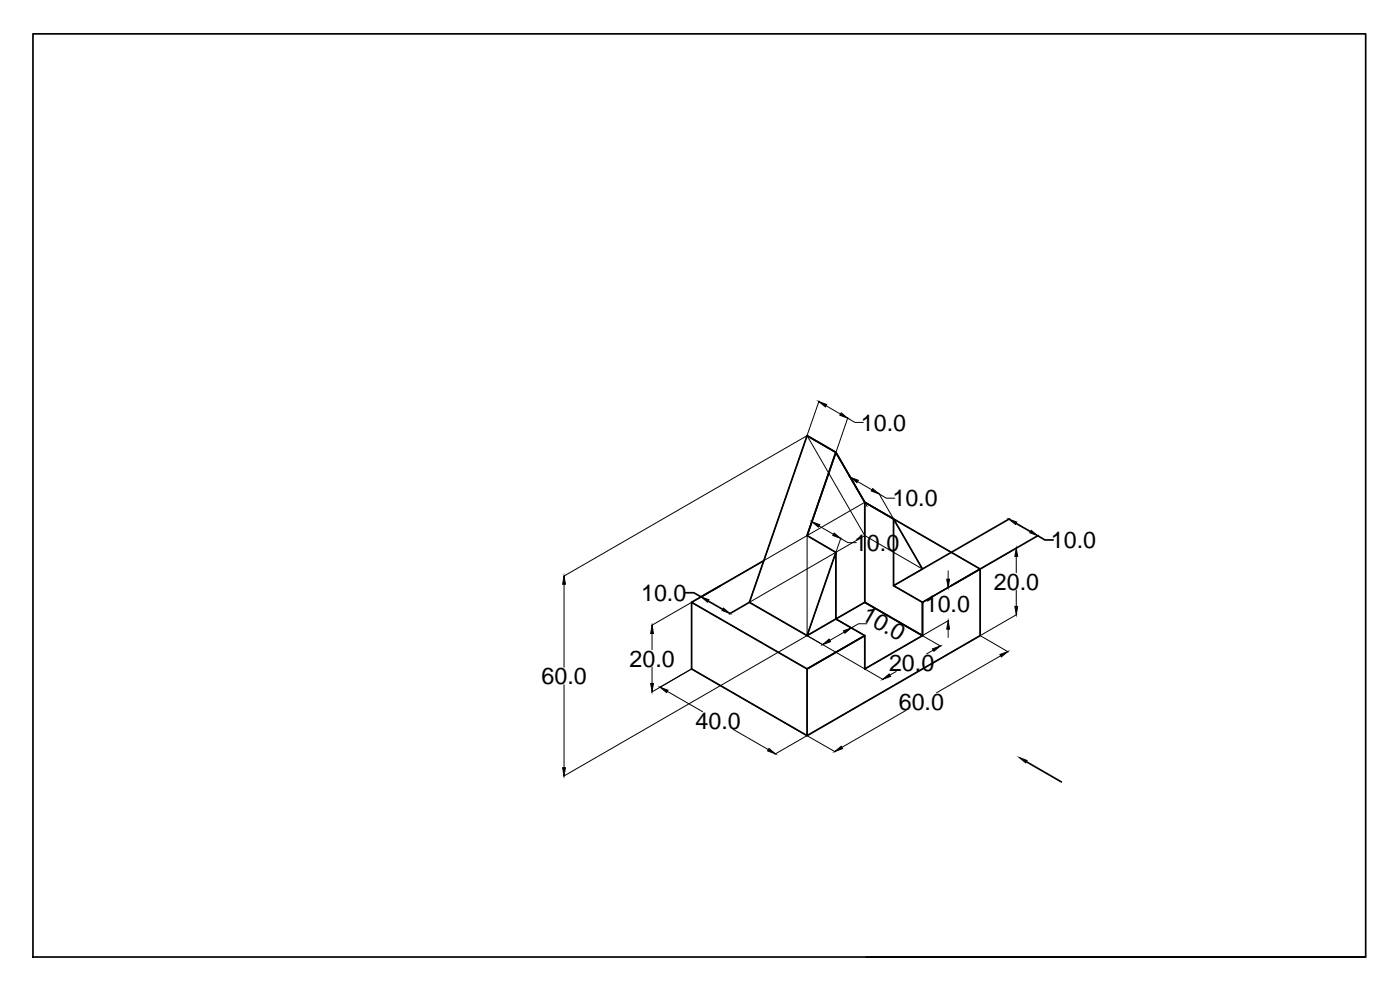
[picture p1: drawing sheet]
<svg xmlns="http://www.w3.org/2000/svg" width="420mm" height="297mm" viewBox="0 0 420 297" stroke-linecap="round" stroke-linejoin="round" font-family="sans-serif">
<!-- layer: Object -->
<g fill="none" stroke="#000" stroke-width=".51">
<path d="M9.9 10.2h400v276.9h-400zM242.2 130.7l8.7 5-8.7-5-17.3 50 17.3 10M259.5 150.7l34.7 20M268.2 155.7l8.6 15-8.6 5M303 155.7l-26.1 15M304.9 157l4.4 2.5M205.7 177.8h2.5l2.2 1.3M216.2 175.8l-6 3.4M229.2 168.2l-21.7 12.5 34.7 20 17.3-10-8.6-5-8.7 5 8.7-25v20l8.6-5 17.3 10-17.3 10v-10l-17.3 10v20l-34.7-20v-20M242.2 160.7l8.7-25 8.6 15v30l17.3 10v-10l17.4-10v20l-52 30M250.9 165.7l-8.7-5 8.7-25 8.6 15 8.7 5v20l8.6 5v10M311.4 160.7l2.2 1.3h2.5"/>
<path d="M311.6 160.7l-26 15M212.5 180.3l4.4 2.5M224.8 180.8l-5.9 3.4M308 228.6l10.5 6M259.9 287.1h150"/>
</g>
<!-- layer: Construction -->
<g fill="none" stroke="#000" stroke-width=".3">
<path d="M242.1 130.8l-73 42.1M242.2 130.7l8.7 5-8.7 25M245.8 120.3l-3.6 10.3M247.9 121.8l4.4 2.4M250.9 135.7l9.4 16.3M254.4 125.5l2.2 1.2h2.5M254.5 125.3l-3.6 10.4M243.7 156.4l-1.5 4.3M245.8 157.8l4.3 2.5M257.4 144.5l4.3 2.5M263.7 147.9l4.4 7.7M263.8 148.2l2.2 1.3h2.5"/>
<path d="M268.2 155.7l8.6 15-8.6 5M268.2 155.7l-8.7-5-64 37M268.2 155.7v20M169.3 175.3v24.9M242.2 160.7v30l17.3 10M242.2 160.7l8.7 5M250.9 165.7l-8.7 25 8.7-5M250.9 165.7v20M252.3 161.5l2.2 1.3h2.5M252.4 161.4l-1.5 4.3M259.5 160.7l-17.3-30-17.3 50M268.2 175.7l8.6 5"/>
<path d="M276.8 170.7l-17.3-10-34.6 20 17.3 10M284.6 171.3v2.5M284.7 176.1l-7.8 4.6M294.2 170.7l-34.7-20v30l22.9 13.2M305 167v4.8M305 177.1v4.8M305.2 164.4l-11 6.3M195.7 190.1v4.8M242.1 190.8l-73 42.1M242.3 190.8l4.7 2.7M250.9 185.7l8.6 5M253.4 189.7l-4.4 2.5"/>
<path d="M259.5 180.7l-8.6 5M260.2 187.2h-2.5l-2.2 1.2M276.8 180.7l17.4-10v20l-52 30v-20l-34.7-20v20l34.7 20M276.8 180.7v10l-17.3 10v-10l-17.3 10M280.1 195.1l-2 1.1M284.6 188.8v2.5M284.7 186.1l-7.8 4.6M294.2 190.8l8.4 4.8M300.3 196.8l-19.2 11.1M305.2 184.4l-11 6.3M169.3 205.4v24.9M195.7 200.2v4.9"/>
<path d="M197.9 206.3l9.6-5.6-12 7M200.3 207.4l10.5 6.1M220 218.8l10.6 6.1M259.6 200.7l5.5 3.2M269 201.5l-1.9 1.1M271.9 213.1l-19.2 11.1M242.1 220.8l-9.5 5.5M242.3 220.8l8.4 4.8"/>
</g>
<g fill="#000" stroke="#000" stroke-width=".3">
<path d="M245.7 120.5l2.4 .9-.4 .7zM252.5 123.9l1.9 1.6-2.4-.9zM243.7 156.5l2.3 .9-.4 .8zM250.3 159.9l2 1.6-2.4-.8zM255.2 143.2l2.4 .9-.4 .7zM261.9 146.6l1.9 1.6-2.3-.9zM169.3 172.8l.4 2.5h-.8zM284.1 173.8h.9l-.4 2.5zM305 164.5l.4 2.5h-.8zM195.7 187.6l.4 2.5h-.8zM246.9 193.4l1.9-1.6 .4 .7zM253.1 189.3l2.4-.9-1.9 1.6z"/>
<path d="M279.9 194.7l2.3-.9-1.9 1.6zM284.6 186.3l.4 2.5h-.9zM300.1 196.4l2.4-.9-2 1.6zM304.6 181.9h.8l-.4 2.5zM195.3 205.1h.8l-.4 2.5zM198.1 206.2l2.4 .9-.4 .7zM264.9 203.8l2-1.6 .4 .7zM168.9 230.3h.8l-.4 2.5zM230.8 224.6l1.9 1.6-2.3-.9zM250.5 225.5l2-1.6 .4 .7z"/>
</g>
<!-- layer: Object -->
<path d="M302.8 155.7l2.3 .9-.4 .8zM309.5 159.1l1.9 1.6-2.3-.8zM210.4 179.1l2.4 .9-.5 .7zM217.1 182.5l2 1.6-2.4-.9zM305.9 227.3l2.4 .9-.5 .7z" fill="#000" stroke="#000" stroke-width=".3"/>
<g font-size="7">
<text x="258.4" y="129.2">10.0</text>
<text x="267.8" y="151.9">10.0</text>
<text x="256.3" y="165.3">10.0</text>
<text x="315.4" y="164.5">10.0</text>
<text x="298.3" y="176.9">20.0</text>
<text x="192.4" y="180.3">10.0</text>
<text x="258.2" y="185.8" transform="rotate(30 258.2 185.8)">10.0</text>
<text x="277.5" y="183.7">10.0</text>
<text x="189" y="200">20.0</text>
<text x="266.8" y="201.3">20.0</text>
<text x="162.5" y="205.3">60.0</text>
<text x="269.7" y="213">60.0</text>
<text x="208.7" y="218.7">40.0</text>
</g>
</svg>
